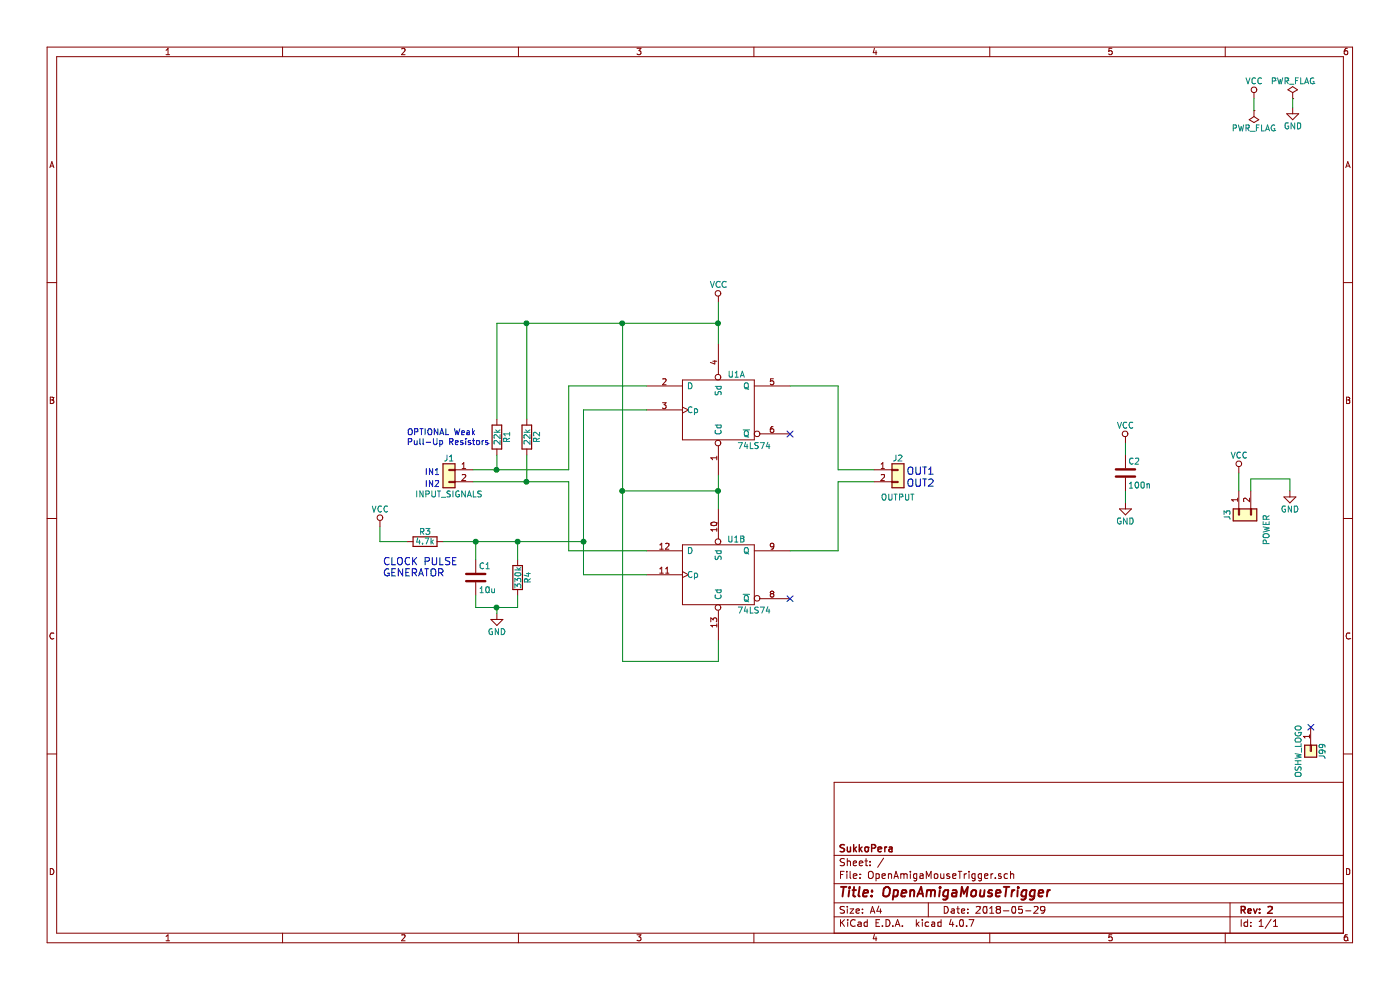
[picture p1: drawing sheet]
EESchema Schematic File Version 2
LIBS:power
LIBS:device
LIBS:switches
LIBS:relays
LIBS:motors
LIBS:transistors
LIBS:conn
LIBS:linear
LIBS:regul
LIBS:74xx
LIBS:cmos4000
LIBS:adc-dac
LIBS:memory
LIBS:xilinx
LIBS:microcontrollers
LIBS:dsp
LIBS:microchip
LIBS:analog_switches
LIBS:motorola
LIBS:texas
LIBS:intel
LIBS:audio
LIBS:interface
LIBS:digital-audio
LIBS:philips
LIBS:display
LIBS:cypress
LIBS:siliconi
LIBS:opto
LIBS:atmel
LIBS:contrib
LIBS:valves
LIBS:OpenAmigaMouseTrigger-cache
EELAYER 25 0
EELAYER END
$Descr A4 11693 8268
encoding utf-8
Sheet 1 1
Title "OpenAmigaMouseTrigger"
Date "2018-05-29"
Rev "2"
Comp "SukkoPera"
Comment1 ""
Comment2 ""
Comment3 ""
Comment4 ""
$EndDescr
$Comp
L Conn_01x02 J1
U 1 1
P 3750 3925
F 0 "J1" H 3750 4025 50  0000 C CNN
F 1 "INPUT_SIGNALS" H 3750 3725 50  0000 C CNN
F 2 "OpenAmigaMouseTrigger:LoosePads-2" H 3750 3925 50  0001 C CNN
F 3 "" H 3750 3925 50  0001 C CNN
	1    3750 3925
	-1   0    0    -1  
$EndComp
Text Notes 3550 3975 0    50   ~ 0
IN1
Text Notes 3550 4075 0    50   ~ 0
IN2
$Comp
L C C1
U 1 1
P 3975 4825
F 0 "C1" H 4000 4925 50  0000 L CNN
F 1 "10u" H 4000 4725 50  0000 L CNN
F 2 "Capacitors_THT:CP_Radial_D5.0mm_P2.00mm" H 4013 4675 50  0001 C CNN
F 3 "" H 3975 4825 50  0001 C CNN
	1    3975 4825
	1    0    0    -1  
$EndComp
$Comp
L R R3
U 1 1
P 3550 4525
F 0 "R3" V 3630 4525 50  0000 C CNN
F 1 "4.7k" V 3550 4525 50  0000 C CNN
F 2 "Resistors_THT:R_Axial_DIN0207_L6.3mm_D2.5mm_P10.16mm_Horizontal" V 3480 4525 50  0001 C CNN
F 3 "" H 3550 4525 50  0001 C CNN
	1    3550 4525
	0    -1   -1   0   
$EndComp
$Comp
L 74LS74 U1
U 1 1
P 6000 3425
F 0 "U1" H 6150 3725 50  0000 C CNN
F 1 "74LS74" H 6300 3130 50  0000 C CNN
F 2 "Housings_DIP:DIP-14_W7.62mm" H 6000 3425 50  0001 C CNN
F 3 "" H 6000 3425 50  0001 C CNN
	1    6000 3425
	1    0    0    -1  
$EndComp
$Comp
L 74LS74 U1
U 2 1
P 6000 4800
F 0 "U1" H 6150 5100 50  0000 C CNN
F 1 "74LS74" H 6300 4505 50  0000 C CNN
F 2 "Housings_DIP:DIP-14_W7.62mm" H 6000 4800 50  0001 C CNN
F 3 "" H 6000 4800 50  0001 C CNN
	2    6000 4800
	1    0    0    -1  
$EndComp
$Comp
L VCC #PWR01
U 1 1
P 3175 4400
F 0 "#PWR01" H 3175 4250 50  0001 C CNN
F 1 "VCC" H 3175 4550 50  0000 C CNN
F 2 "" H 3175 4400 50  0001 C CNN
F 3 "" H 3175 4400 50  0001 C CNN
	1    3175 4400
	1    0    0    -1  
$EndComp
$Comp
L VCC #PWR02
U 1 1
P 6000 2525
F 0 "#PWR02" H 6000 2375 50  0001 C CNN
F 1 "VCC" H 6000 2675 50  0000 C CNN
F 2 "" H 6000 2525 50  0001 C CNN
F 3 "" H 6000 2525 50  0001 C CNN
	1    6000 2525
	1    0    0    -1  
$EndComp
NoConn ~ 6600 3625
NoConn ~ 6600 5000
$Comp
L Conn_01x02 J2
U 1 1
P 7500 3925
F 0 "J2" H 7500 4025 50  0000 C CNN
F 1 "OUTPUT" H 7500 3700 50  0000 C CNN
F 2 "OpenAmigaMouseTrigger:LoosePads-2" H 7500 3925 50  0001 C CNN
F 3 "" H 7500 3925 50  0001 C CNN
	1    7500 3925
	1    0    0    -1  
$EndComp
$Comp
L C C2
U 1 1
P 9400 3950
F 0 "C2" H 9425 4050 50  0000 L CNN
F 1 "100n" H 9425 3850 50  0000 L CNN
F 2 "Capacitors_THT:C_Disc_D7.0mm_W2.5mm_P5.00mm" H 9438 3800 50  0001 C CNN
F 3 "" H 9400 3950 50  0001 C CNN
	1    9400 3950
	1    0    0    -1  
$EndComp
$Comp
L VCC #PWR03
U 1 1
P 9400 3700
F 0 "#PWR03" H 9400 3550 50  0001 C CNN
F 1 "VCC" H 9400 3850 50  0000 C CNN
F 2 "" H 9400 3700 50  0001 C CNN
F 3 "" H 9400 3700 50  0001 C CNN
	1    9400 3700
	1    0    0    -1  
$EndComp
$Comp
L GND #PWR04
U 1 1
P 9400 4200
F 0 "#PWR04" H 9400 3950 50  0001 C CNN
F 1 "GND" H 9400 4050 50  0000 C CNN
F 2 "" H 9400 4200 50  0001 C CNN
F 3 "" H 9400 4200 50  0001 C CNN
	1    9400 4200
	1    0    0    -1  
$EndComp
$Comp
L GND #PWR05
U 1 1
P 10800 900
F 0 "#PWR05" H 10800 650 50  0001 C CNN
F 1 "GND" H 10800 750 50  0000 C CNN
F 2 "" H 10800 900 50  0001 C CNN
F 3 "" H 10800 900 50  0001 C CNN
	1    10800 900 
	1    0    0    -1  
$EndComp
$Comp
L VCC #PWR06
U 1 1
P 10475 825
F 0 "#PWR06" H 10475 675 50  0001 C CNN
F 1 "VCC" H 10475 975 50  0000 C CNN
F 2 "" H 10475 825 50  0001 C CNN
F 3 "" H 10475 825 50  0001 C CNN
	1    10475 825 
	1    0    0    -1  
$EndComp
$Comp
L PWR_FLAG #FLG07
U 1 1
P 10800 825
F 0 "#FLG07" H 10800 900 50  0001 C CNN
F 1 "PWR_FLAG" H 10800 975 50  0000 C CNN
F 2 "" H 10800 825 50  0001 C CNN
F 3 "" H 10800 825 50  0001 C CNN
	1    10800 825 
	1    0    0    -1  
$EndComp
$Comp
L PWR_FLAG #FLG08
U 1 1
P 10475 925
F 0 "#FLG08" H 10475 1000 50  0001 C CNN
F 1 "PWR_FLAG" H 10475 1075 50  0000 C CNN
F 2 "" H 10475 925 50  0001 C CNN
F 3 "" H 10475 925 50  0001 C CNN
	1    10475 925 
	-1   0    0    1   
$EndComp
$Comp
L Conn_01x02 J3
U 1 1
P 10350 4300
F 0 "J3" H 10350 4400 50  0000 C CNN
F 1 "POWER" H 10475 4075 50  0000 C CNN
F 2 "OpenAmigaMouseTrigger:LoosePads-2" H 10350 4300 50  0001 C CNN
F 3 "" H 10350 4300 50  0001 C CNN
	1    10350 4300
	0    -1   1    0   
$EndComp
$Comp
L VCC #PWR09
U 1 1
P 10350 3950
F 0 "#PWR09" H 10350 3800 50  0001 C CNN
F 1 "VCC" H 10350 4100 50  0000 C CNN
F 2 "" H 10350 3950 50  0001 C CNN
F 3 "" H 10350 3950 50  0001 C CNN
	1    10350 3950
	1    0    0    -1  
$EndComp
$Comp
L GND #PWR010
U 1 1
P 10775 4100
F 0 "#PWR010" H 10775 3850 50  0001 C CNN
F 1 "GND" H 10775 3950 50  0000 C CNN
F 2 "" H 10775 4100 50  0001 C CNN
F 3 "" H 10775 4100 50  0001 C CNN
	1    10775 4100
	1    0    0    -1  
$EndComp
Text Notes 3200 4825 0    60   ~ 0
CLOCK PULSE\nGENERATOR
$Comp
L GND #PWR011
U 1 1
P 4150 5125
F 0 "#PWR011" H 4150 4875 50  0001 C CNN
F 1 "GND" H 4150 4975 50  0000 C CNN
F 2 "" H 4150 5125 50  0001 C CNN
F 3 "" H 4150 5125 50  0001 C CNN
	1    4150 5125
	1    0    0    -1  
$EndComp
$Comp
L Conn_01x01 J99
U 1 1
P 10950 6275
F 0 "J99" H 10950 6375 50  0000 C CNN
F 1 "OSHW_LOGO" H 10950 6175 50  0000 C CNN
F 2 "w_logo:Logo_copper_OSHW_6x6mm" H 10950 6275 50  0001 C CNN
F 3 "" H 10950 6275 50  0001 C CNN
	1    10950 6275
	0    1    1    0   
$EndComp
NoConn ~ 10950 6075
$Comp
L R R1
U 1 1
P 4150 3650
F 0 "R1" V 4230 3650 50  0000 C CNN
F 1 "22k" V 4150 3650 50  0000 C CNN
F 2 "Resistors_THT:R_Axial_DIN0207_L6.3mm_D2.5mm_P10.16mm_Horizontal" V 4080 3650 50  0001 C CNN
F 3 "" H 4150 3650 50  0001 C CNN
	1    4150 3650
	1    0    0    -1  
$EndComp
$Comp
L R R2
U 1 1
P 4400 3650
F 0 "R2" V 4480 3650 50  0000 C CNN
F 1 "22k" V 4400 3650 50  0000 C CNN
F 2 "Resistors_THT:R_Axial_DIN0207_L6.3mm_D2.5mm_P10.16mm_Horizontal" V 4330 3650 50  0001 C CNN
F 3 "" H 4400 3650 50  0001 C CNN
	1    4400 3650
	1    0    0    -1  
$EndComp
Wire Wire Line
	3175 4400 3175 4525
Wire Wire Line
	3175 4525 3400 4525
Wire Wire Line
	3700 4525 4875 4525
Wire Wire Line
	4875 3425 4875 4800
Wire Wire Line
	4875 4800 5400 4800
Wire Wire Line
	4875 3425 5400 3425
Connection ~ 4875 4525
Wire Wire Line
	5200 2700 5200 5525
Wire Wire Line
	4150 2700 6000 2700
Wire Wire Line
	6000 2525 6000 2875
Connection ~ 6000 2700
Wire Wire Line
	5200 4100 6000 4100
Wire Wire Line
	6000 3975 6000 4250
Connection ~ 6000 4100
Wire Wire Line
	3950 3925 4750 3925
Wire Wire Line
	4750 3925 4750 3225
Wire Wire Line
	4750 4025 4750 4600
Wire Wire Line
	4750 3225 5400 3225
Wire Wire Line
	4750 4600 5400 4600
Wire Wire Line
	5200 5525 6000 5525
Wire Wire Line
	6000 5525 6000 5350
Connection ~ 5200 4100
Wire Wire Line
	3950 4025 4750 4025
Wire Wire Line
	6600 3225 7000 3225
Wire Wire Line
	7000 3225 7000 3925
Wire Wire Line
	7000 3925 7300 3925
Wire Wire Line
	7300 4025 7000 4025
Wire Wire Line
	7000 4025 7000 4600
Wire Wire Line
	7000 4600 6600 4600
Wire Wire Line
	9400 3700 9400 3800
Wire Wire Line
	9400 4100 9400 4200
Wire Wire Line
	10475 925  10475 825 
Wire Wire Line
	10800 825  10800 900 
Wire Wire Line
	10350 4100 10350 3950
Wire Wire Line
	10450 4100 10450 4000
Wire Wire Line
	10450 4000 10775 4000
Wire Wire Line
	10775 4000 10775 4100
Connection ~ 3975 4525
Wire Wire Line
	3975 4525 3975 4675
Wire Wire Line
	4150 3800 4150 3925
Connection ~ 4150 3925
Wire Wire Line
	4400 3800 4400 4025
Connection ~ 4400 4025
Wire Wire Line
	4150 2700 4150 3500
Connection ~ 5200 2700
Wire Wire Line
	4400 3500 4400 2700
Connection ~ 4400 2700
Text Notes 3400 3725 0    50   ~ 0
OPTIONAL Weak\nPull-Up Resistors
$Comp
L R R4
U 1 1
P 4325 4825
F 0 "R4" V 4405 4825 50  0000 C CNN
F 1 "330k" V 4325 4825 50  0000 C CNN
F 2 "Resistors_THT:R_Axial_DIN0207_L6.3mm_D2.5mm_P10.16mm_Horizontal" V 4255 4825 50  0001 C CNN
F 3 "" H 4325 4825 50  0001 C CNN
	1    4325 4825
	1    0    0    -1  
$EndComp
Wire Wire Line
	4325 4675 4325 4525
Connection ~ 4325 4525
Wire Wire Line
	3975 4975 3975 5075
Wire Wire Line
	3975 5075 4325 5075
Wire Wire Line
	4325 5075 4325 4975
Wire Wire Line
	4150 5125 4150 5075
Connection ~ 4150 5075
Text Notes 7575 3975 0    60   ~ 0
OUT1
Text Notes 7575 4075 0    60   ~ 0
OUT2
$EndSCHEMATC
